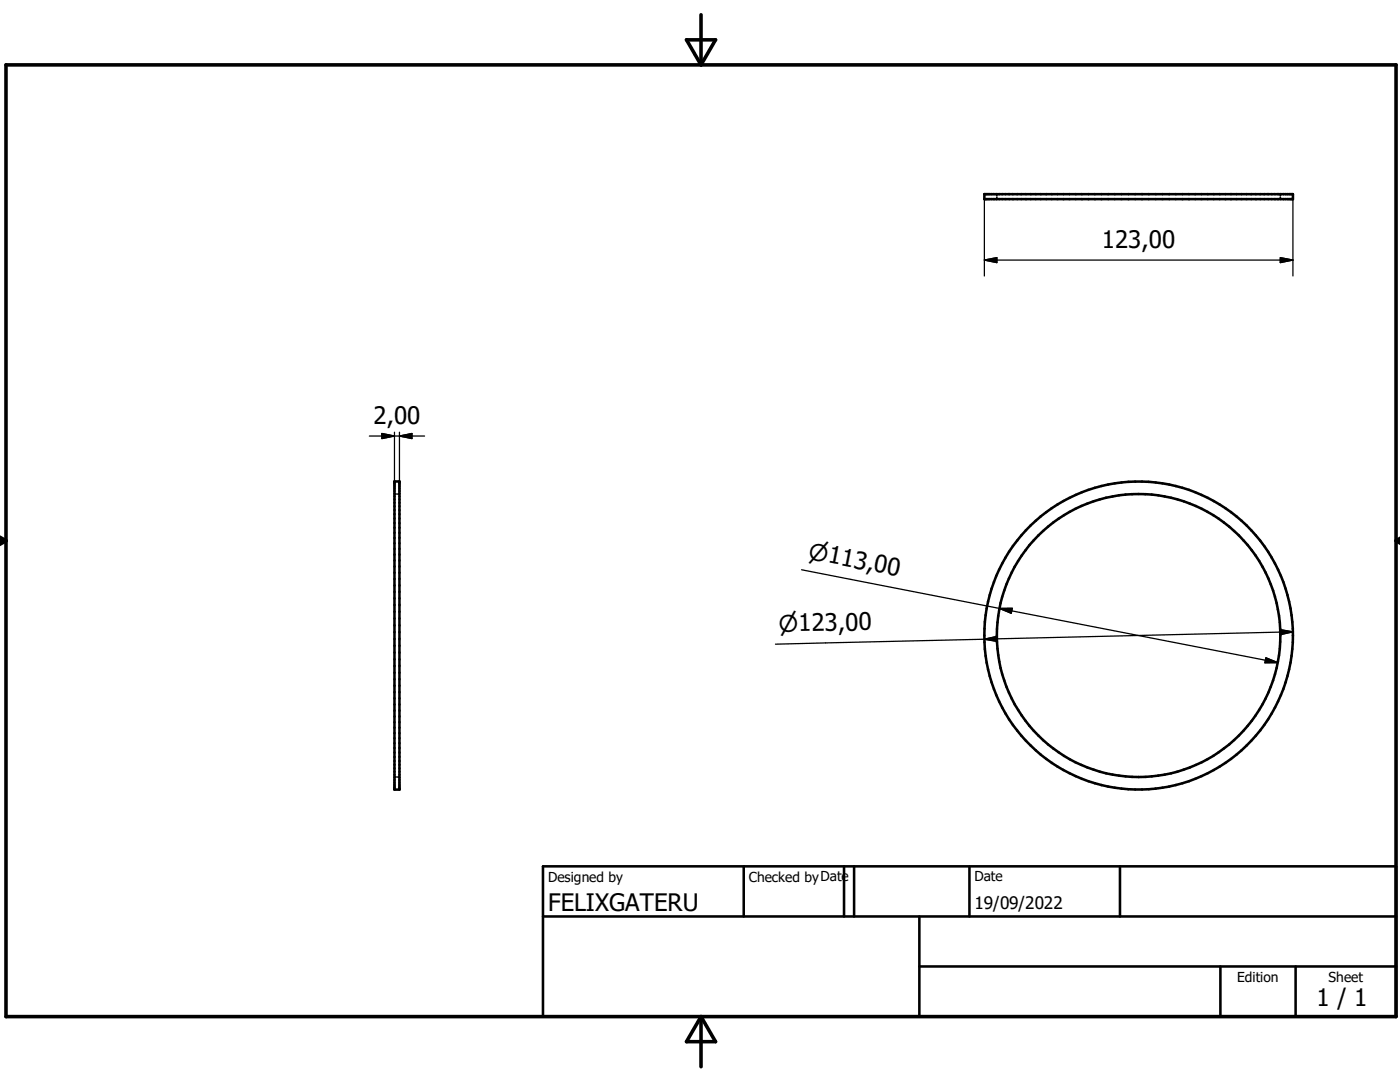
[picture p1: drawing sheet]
<svg xmlns="http://www.w3.org/2000/svg" width="279mm" height="216mm" viewBox="0 0 279 216" stroke-linecap="round" stroke-linejoin="round" font-family="sans-serif">
<g fill="none" stroke="#000" stroke-width=".51">
<path d="M196.5 38.7h61.5v1h-61.5zM78.7 96.1h1v61.5h-1zM108.4 172.9h170.2v30h-170.2zM148.4 172.9v10M168.4 172.9v10M170.5 172.9v10M193.5 172.9v10M223.5 172.9v10M108.4 182.9h170.2M183.5 192.8h95.1M183.5 182.9v20M243.6 192.8v10.1"/>
<path d="M258.6 192.8v10.1"/>
<circle cx="227.2" cy="126.8" r="30.8"/>
<circle cx="227.3" cy="126.8" r="28.3"/>
</g>
<path d="M198.9 38.7v.4M198.9 39.4v.3M255.5 38.7v.4M255.5 39.4v.3M78.7 98.6h.4M79.4 98.6h.3M78.7 155h.4M79.4 155h.3" fill="none" stroke="#000" stroke-width=".36"/>
<path d="M1.2 12.9h277.4v190h-277.4zM137 7.9h5.8l-2.9 5zM139.9 2.9v10M-.1 107.9h1.3M-.1 107.2l1.3 .7M1.2 107.9l-1.2 .7M278.6 107.9h.8M278.6 107.9l.8 .5M279.4 107.4l-.8 .5M139.9 202.9v10M139.9 202.9l2.9 5h-5.8z" fill="none" stroke="#000" stroke-width=".71"/>
<g fill="none" stroke="#000" stroke-width=".25">
<path d="M196.5 39.7v15.4M258 39.7v15.4M196.5 51.9h61.5M196.5 51.9l2.4-.5v1zM255.5 51.4l2.5 .5-2.5 .5zM73.7 87h11M76.2 86.5l2.5 .5-2.5 .5zM78.7 86.2v9.9M79.7 87l2.5-.5v1zM79.7 86.2v9.9M160 113.7l39.5 7.7M196.5 127.6l2.4-.6 .1 1z"/>
<path d="M196.5 127.6l-41.7 .9M199.5 121.4l55.5 10.8M199.5 121.4h2.5l-.2 1zM252.6 131.3l2.4 .9h-2.6zM255.5 125.6l2.5 .5-2.5 .5zM258 126.1l-61.5 1.5"/>
</g>
<path d="M196.5 51.9l2.4-.5v1zM255.5 51.4l2.5 .5-2.5 .5zM76.2 86.5l2.5 .5-2.5 .5zM79.7 87l2.5-.5v1zM196.5 127.6l2.4-.6 .1 1zM199.5 121.4h2.5l-.2 1zM252.6 131.3l2.4 .9h-2.6zM255.5 125.6l2.5 .5-2.5 .5z" fill="#000" stroke="#000" stroke-width=".25"/>
<g font-size="4.8">
<text x="219.9" y="49.5">123,00</text>
<text x="74.5" y="84.6">2,00</text>
<text x="109.4" y="181.8">FELIXGATERU</text>
<text x="262.8" y="200.8">1 / 1</text>
</g>
<g font-size="4.6">
<text x="161.2" y="111.5" transform="rotate(11 161.2 111.5)">n113,00</text>
<text x="155.4" y="126.1" transform="rotate(-1 155.4 126.1)">n123,00</text>
</g>
<text font-size="3.4" x="194.5" y="181.3">19/09/2022</text>
<g font-size="2.7">
<text x="109.4" y="175.9">Designed by</text>
<text x="149.4" y="175.9">Checked byDate</text>
<text x="194.5" y="175.9">Date</text>
<text x="246.9" y="196">Edition</text>
<text x="265.1" y="196">Sheet</text>
</g>
</svg>
